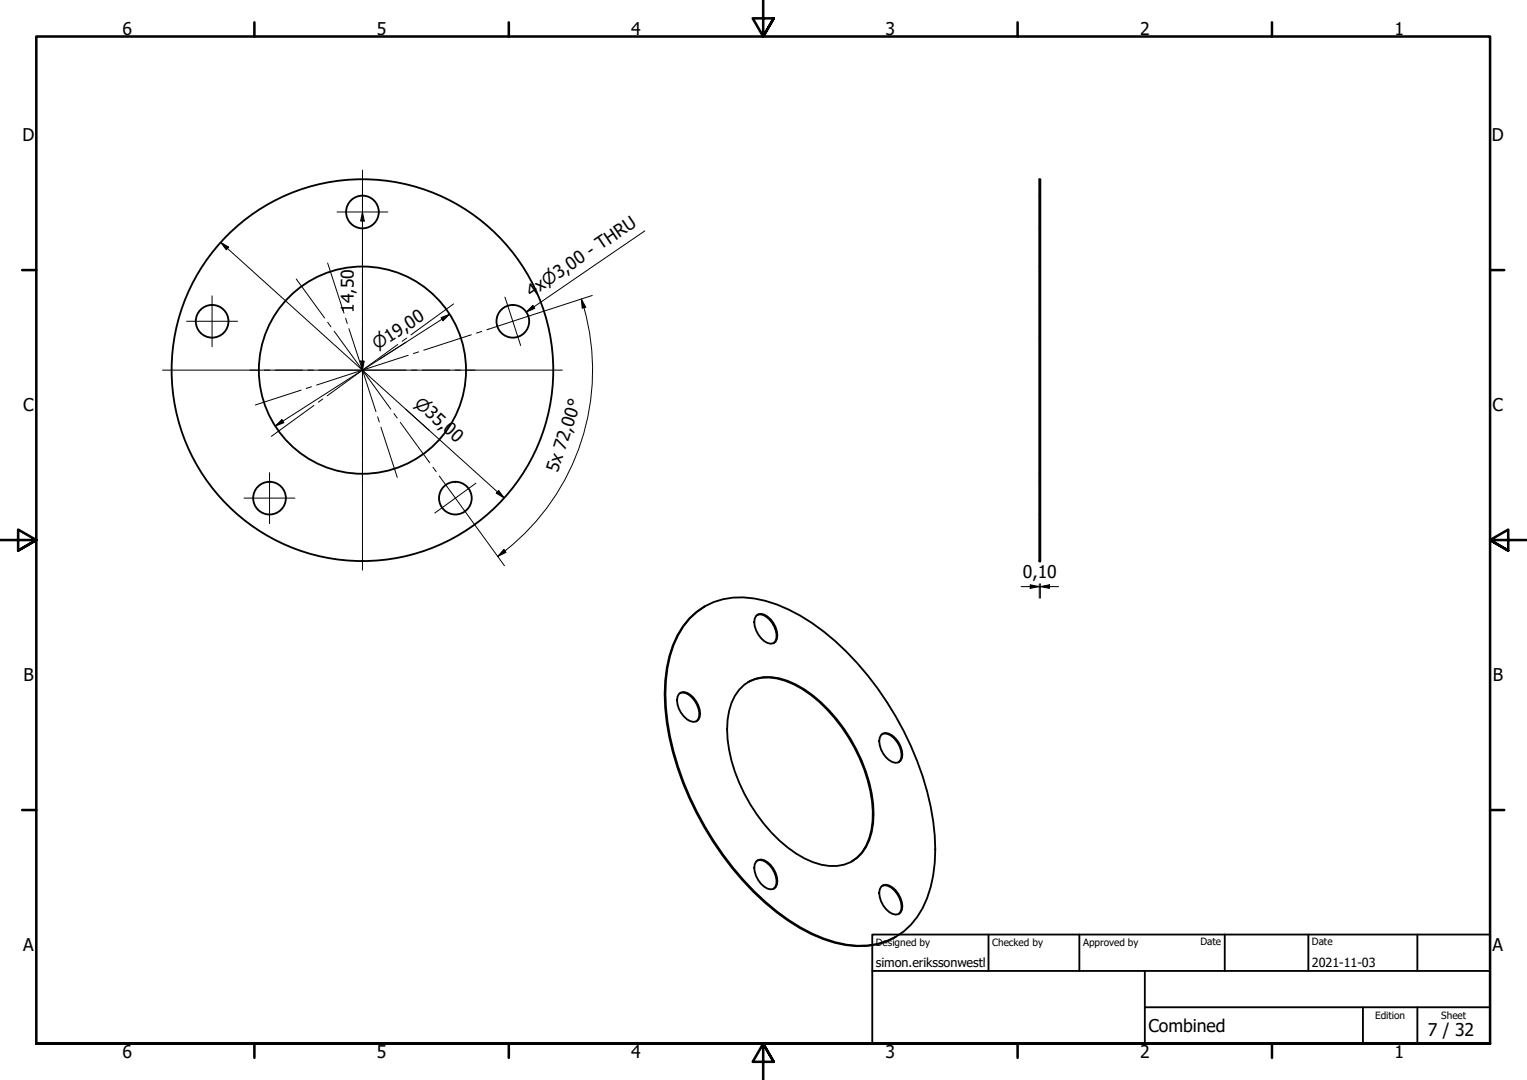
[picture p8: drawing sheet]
<svg xmlns="http://www.w3.org/2000/svg" width="420mm" height="297mm" viewBox="0 0 420 297" stroke-linecap="round" stroke-linejoin="round" font-family="sans-serif">
<!-- layer: Visible (ISO) -->
<g fill="none" stroke="#000" stroke-width=".51">
<path d="M286 49.3h.3v105h-.3zM189.8 170.1a19 19 0 0 1 17.7-5.5 45.1 45.1 0 0 1 22.3 11.7 86.1 86.1 0 0 1 27 49.6 41 41 0 0 1-2.9 23.9 18.9 18.9 0 0 1-21 10 43 43 0 0 1-19.1-9.1 85.5 85.5 0 0 1-30.1-52.1 43 43 0 0 1 1.6-21.2l1.3-2.7 1.5-2.5zM194 166.7a20.8 20.8 0 0 0-9.9 13.8 55 55 0 0 0 2.3 30.5 86.2 86.2 0 0 0 27.2 39.8 40.7 40.7 0 0 0 22.1 9.4 19 19 0 0 0 10.8-2.5M208 169.4a2.18 2.18 0 0 1 3.2 .2 6.5 6.5 0 0 1 2.6 6.1 1.74 1.74 0 0 1-2.6 1.1 6.6 6.6 0 0 1-3.5-6.7zM208.4 169.1a3.1 3.1 0 0 1 3.2 1.2 5.9 5.9 0 0 1 1.8 6l-.5 .6M186.8 190.9a2.2 2.2 0 0 1 3.1 .2 6.6 6.6 0 0 1 2.6 6.1 1.76 1.76 0 0 1-2.6 1.1 6.6 6.6 0 0 1-3.5-6.6zM187.1 190.6a3.1 3.1 0 0 1 3.3 1.2 5.9 5.9 0 0 1 1.7 6.1l-.5 .5M203.4 189.7a10.6 10.6 0 0 1 11-3.1 28.7 28.7 0 0 1 13.8 8.9 44.5 44.5 0 0 1 12.2 28.3 15.1 15.1 0 0 1-4.8 12.3 11.9 11.9 0 0 1-11.9 1 37.2 37.2 0 0 1-17.3-15.9 39.3 39.3 0 0 1-6.2-23.2 15 15 0 0 1 3.2-8.3zM205.9 187.6a13.5 13.5 0 0 1 12.4 .6 41.3 41.3 0 0 1 18.2 20.3 35.2 35.2 0 0 1 3.3 19.8 12.6 12.6 0 0 1-5.4 8.6M242.4 202.2a2.22 2.22 0 0 1 3.2 .1 6.6 6.6 0 0 1 2.6 6.2 1.76 1.76 0 0 1-2.6 1.1 6.6 6.6 0 0 1-3.5-6.7zM242.8 201.9a3.1 3.1 0 0 1 3.2 1.2 5.8 5.8 0 0 1 1.7 6l-.5 .6M208 237a2.2 2.2 0 0 1 3.2 .1 6.5 6.5 0 0 1 2.6 6.2 1.74 1.74 0 0 1-2.6 1.1 6.6 6.6 0 0 1-3.5-6.7z"/>
<path d="M208.4 236.7a3.1 3.1 0 0 1 3.2 1.2 5.9 5.9 0 0 1 1.8 6l-.5 .6M242.4 243.9a2.2 2.2 0 0 1 3.2 .2 6.6 6.6 0 0 1 2.6 6.1 1.76 1.76 0 0 1-2.6 1.1 6.5 6.5 0 0 1-3.5-6.6zM242.8 243.6a3.2 3.2 0 0 1 3.2 1.2 5.8 5.8 0 0 1 1.7 6.1l-.5 .5"/>
<circle cx="99.7" cy="58.3" r="4.5"/>
<circle cx="58.4" cy="88.4" r="4.5"/>
<circle cx="141.1" cy="88.4" r="4.5"/>
<circle cx="99.7" cy="101.8" r="28.5"/>
<circle cx="99.7" cy="101.8" r="52.5"/>
<circle cx="74.2" cy="137" r="4.5"/>
<circle cx="125.3" cy="137" r="4.5"/>
</g>
<!-- layer: Hidden (ISO) -->
<g fill="none" stroke="#000" stroke-width=".36">
<path d="M286 53.8h.1M286.2 53.8h.1M286 73.3h.1M286 62.8h.1M286.2 73.3h.1M286.2 62.8h.1M286 92.9h.1M286 83.9h.1M286.2 92.9h.1M286.2 83.9h.1M286 130.3h.1M286 132.5h.1"/>
<path d="M286.2 130.3h.1M286.2 132.5h.1M286 141.5h.1M286.2 141.5h.1"/>
</g>
<!-- layer: Border (ISO) -->
<g fill="none" stroke="#000" stroke-width=".7">
<path d="M70 6.1v3.9M140 6.1v3.9M210 0v10l-2.9-5h5.8l-2.9 5 2.9-5M280 6.1v3.9M350 6.1v3.9M6.1 74.3h3.9M410 74.3h3.9M0 148.5h10l-5-2.8v5.7l5-2.9-5 2.9M420 148.5h-10l5-2.8v5.7l-5-2.9 5 2.9M6.1 222.8h3.9M410 222.8h3.9M10 287v-277h400v277h-400h400"/>
<path d="M70 287v3.9M140 287v3.9M212.9 292l-2.9-5 2.9 5h-5.8l2.9-5v10M280 287v3.9M350 287v3.9"/>
</g>
<!-- layer: Title (ISO) -->
<path d="M240 257h170v30h-170zM272 257v10M297 257v10M337 257v10M360 257v10M390 257v10M240 267h170M315 277h95M315 267v20M375 277v10M390 277v10" fill="none" stroke="#000" stroke-width=".51"/>
<!-- layer: Center Mark (ISO) -->
<g fill="none" stroke="#000" stroke-width=".28">
<path d="M92.7 58.3h14M99.7 51.3v14M99.7 46.8v110M90.1 72.3l4.5 13.8M51.4 88.4h14M58.4 81.4v14M95.1 87.5l.4 1.5M96 90.4l7.4 22.8M109.4 94.7l-19.4 14.2M111.9 93l-1.2 .9M124.8 83.6l-11.7 8.5M138.9 81.7l4.4 13.3"/>
<path d="M44.7 101.8h110M86.4 111.5l-11.7 8.5M88.8 109.7l-1.2 .9M103.9 114.6l.5 1.5M104.8 117.5l4.5 13.8M67.2 137h14M74.2 130v14M131 132.9l-11.4 8.2"/>
</g>
<!-- layer: Dimension (ISO) -->
<g fill="none" stroke="#000" stroke-width=".28">
<path d="M99.7 58.3l.5 2.5h-1zM99.7 58.3v43.5M60.7 66.7l2.2 1.3-.6 .7zM60.7 66.7l78 70.3M99.2 99.3h1l-.5 2.5zM121.3 87.4l2.4-1-1.8 1.8zM123.7 86.4l-48 30.8M160 82.2l1.2 2.3-1 .3zM160 82.2l.7 2.4M160.7 84.6a63.3 63.3 0 0 1-23.8 68.4M163 81.3l-15.2 4.9M75.7 117.2l1.9-1.8 .5 .9z"/>
<path d="M137.2 134.9l1.5 2.1-2.2-1.4zM129.4 142.7l9.4 12.9M138.6 151.1l.6 .8-2.3 1.1zM286 154.3v.3M286.3 154.3v.3M281 161.3h10.3M283.5 160.8l2.5 .5-2.5 .5zM286 160.6v3.9M286.3 161.3l2.5-.5v1zM286.3 160.6v3.9"/>
</g>
<g fill="#000">
<path d="M60.7 66.7l2.2 1.3-.6 .7z" fill-rule="evenodd"/>
<path d="M99.7 58.3l.5 2.5h-1z" fill-rule="evenodd"/>
<path d="M99.2 99.3h1l-.5 2.5z" fill-rule="evenodd"/>
<path d="M121.3 87.4l2.4-1-1.8 1.8z" fill-rule="evenodd"/>
<path d="M160 82.2l1.2 2.3-1 .3z" fill-rule="evenodd"/>
<path d="M75.7 117.2l1.9-1.8 .5 .9z" fill-rule="evenodd"/>
<path d="M137.2 134.9l1.5 2.1-2.2-1.4z" fill-rule="evenodd"/>
<path d="M138.6 151.1l.6 .8-2.3 1.1z" fill-rule="evenodd"/>
<path d="M283.5 160.8l2.5 .5-2.5 .5z" fill-rule="evenodd"/>
<path d="M286.3 161.3l2.5-.5v1z" fill-rule="evenodd"/>
</g>
<!-- layer: Symbol (ISO) -->
<path d="M177.4 63.5l-32.6 22.3M146.6 84l.6 .8-2.4 1z" fill="none" stroke="#000" stroke-width=".28"/>
<path d="M146.6 84l.6 .8-2.4 1z" fill-rule="evenodd" fill="#000"/>
<!-- layer: Centerline (ISO) -->
<g fill="none" stroke="#000" stroke-width=".28">
<path d="M81.5 76.7l7.8 10.7M90.2 88.7l.9 1.2M91.9 91.1l15.6 21.4M112.3 97.7l-25.2 8.2M115.2 96.8l-1.5 .4M129.2 92.2l-12.6 4.1M129.7 92.1l-.6 .2M132.5 91.2l-1.4 .4M147.8 86.2l-13.8 4.5M82.8 107.3l-12.5 4.1M85.7 106.4l-1.4 .4M108.4 113.7l.9 1.3"/>
<path d="M110.2 116.2l7.7 10.7M117.9 126.8l.3 .5M119.1 128.5l.9 1.2M120.9 130.9l8.5 11.8"/>
</g>
<g font-size="4.8">
<text x="33.7" y="9.6">6</text>
<text x="103.7" y="9.6">5</text>
<text x="173.7" y="9.6">4</text>
<text x="243.7" y="9.6">3</text>
<text x="313.7" y="9.6">2</text>
<text x="383.7" y="9.6">1</text>
<text x="6.2" y="38.9">D</text>
<text x="410.5" y="38.9">D</text>
<text x="146.4" y="81.9" transform="rotate(-34 146.4 81.9)">4x⌀3,00 - THRU</text>
<text x="97.3" y="86" transform="rotate(-90 97.3 86)">14,50</text>
<text x="6.4" y="113.2">C</text>
<text x="410.7" y="113.2">C</text>
<text x="153.5" y="130.2" transform="rotate(-72 153.5 130.2)">5x 72,00°</text>
<text x="281.5" y="158.9">0,10</text>
<text x="6.4" y="187.4">B</text>
<text x="410.7" y="187.4">B</text>
<text x="6.4" y="261.7">A</text>
<text x="410.7" y="261.7">A</text>
<text x="316" y="283.8">Combined</text>
<text x="392.9" y="285">7 / 32</text>
<text x="33.7" y="290.9">6</text>
<text x="103.7" y="290.9">5</text>
<text x="173.7" y="290.9">4</text>
<text x="243.7" y="290.9">3</text>
<text x="313.7" y="290.9">2</text>
<text x="383.7" y="290.9">1</text>
</g>
<g font-size="4.6">
<text x="103.7" y="96.4" transform="rotate(-33 103.7 96.4)">⌀19,00</text>
<text x="113.8" y="111.3" transform="rotate(42 113.8 111.3)">⌀35,00</text>
</g>
<g font-size="3.5">
<text x="241" y="266">simon.erikssonwestl</text>
<text x="361" y="266">2021-11-03</text>
</g>
<g font-size="2.8">
<text x="241" y="260.1">Designed by</text>
<text x="273" y="260.1">Checked by</text>
<text x="298" y="260.1">Approved by</text>
<text x="330.3" y="260">Date</text>
<text x="361" y="260">Date</text>
<text x="378.4" y="280.1">Edition</text>
<text x="396.6" y="280.1">Sheet</text>
</g>
</svg>
